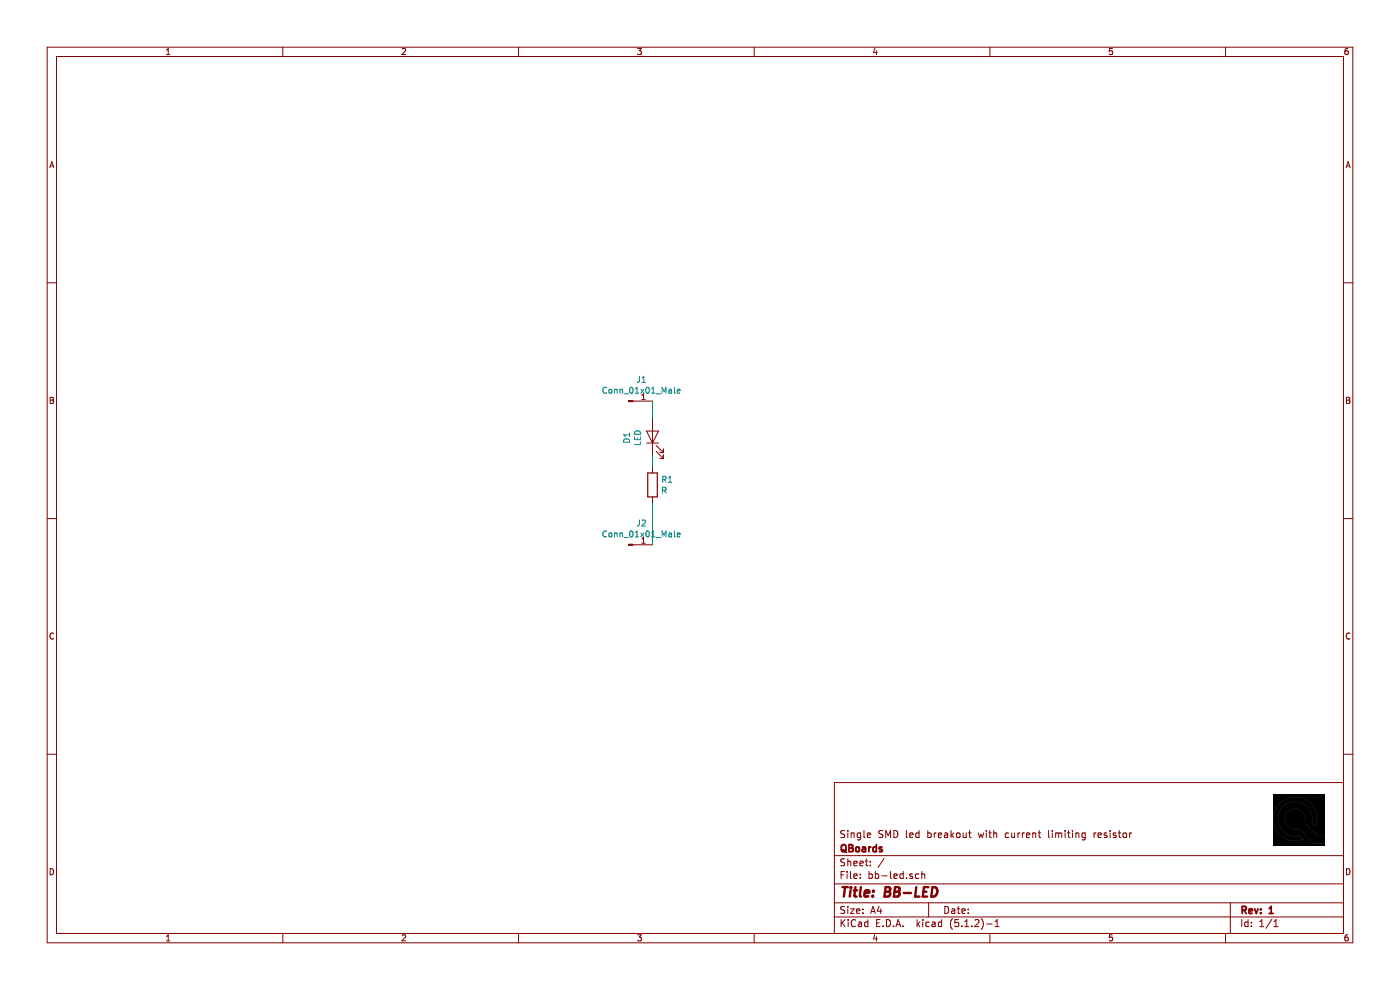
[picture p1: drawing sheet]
EESchema Schematic File Version 4
LIBS:bb-led-cache
EELAYER 29 0
EELAYER END
$Descr A4 11693 8268
encoding utf-8
Sheet 1 1
Title "BB-LED"
Date ""
Rev "1"
Comp "QBoards"
Comment1 "Single SMD led breakout with current limiting resistor"
Comment2 ""
Comment3 ""
Comment4 ""
$EndDescr
$Comp
L Device:LED D1
U 1 1
P 5450 3650
F 0 "D1" H 5443 3866 50  0000 C CNN
F 1 "LED" H 5443 3775 50  0000 C CNN
F 2 "LED_SMD:LED_0805_2012Metric" H 5450 3650 50  0001 C CNN
F 3 "~" H 5450 3650 50  0001 C CNN
	1    5450 3650
	0    -1   -1   0   
$EndComp
$Comp
L Device:R R1
U 1 1
P 5450 4050
F 0 "R1" H 5520 4096 50  0000 L CNN
F 1 "R" H 5520 4005 50  0000 L CNN
F 2 "Resistor_SMD:R_0805_2012Metric" V 5380 4050 50  0001 C CNN
F 3 "~" H 5450 4050 50  0001 C CNN
	1    5450 4050
	1    0    0    -1  
$EndComp
$Comp
L Connector:Conn_01x01_Male J1
U 1 1
P 5250 3350
F 0 "J1" H 5358 3531 50  0000 C CNN
F 1 "Conn_01x01_Male" H 5358 3440 50  0000 C CNN
F 2 "qboards_connectors:PinHeader_1x01_P2.54mm_Vertical" H 5250 3350 50  0001 C CNN
F 3 "~" H 5250 3350 50  0001 C CNN
	1    5250 3350
	1    0    0    -1  
$EndComp
$Comp
L Connector:Conn_01x01_Male J2
U 1 1
P 5250 4550
F 0 "J2" H 5358 4731 50  0000 C CNN
F 1 "Conn_01x01_Male" H 5358 4640 50  0000 C CNN
F 2 "qboards_connectors:PinHeader_1x01_P2.54mm_Vertical" H 5250 4550 50  0001 C CNN
F 3 "~" H 5250 4550 50  0001 C CNN
	1    5250 4550
	1    0    0    -1  
$EndComp
Wire Wire Line
	5450 3350 5450 3500
Wire Wire Line
	5450 3800 5450 3900
Wire Wire Line
	5450 4200 5450 4550
$EndSCHEMATC
